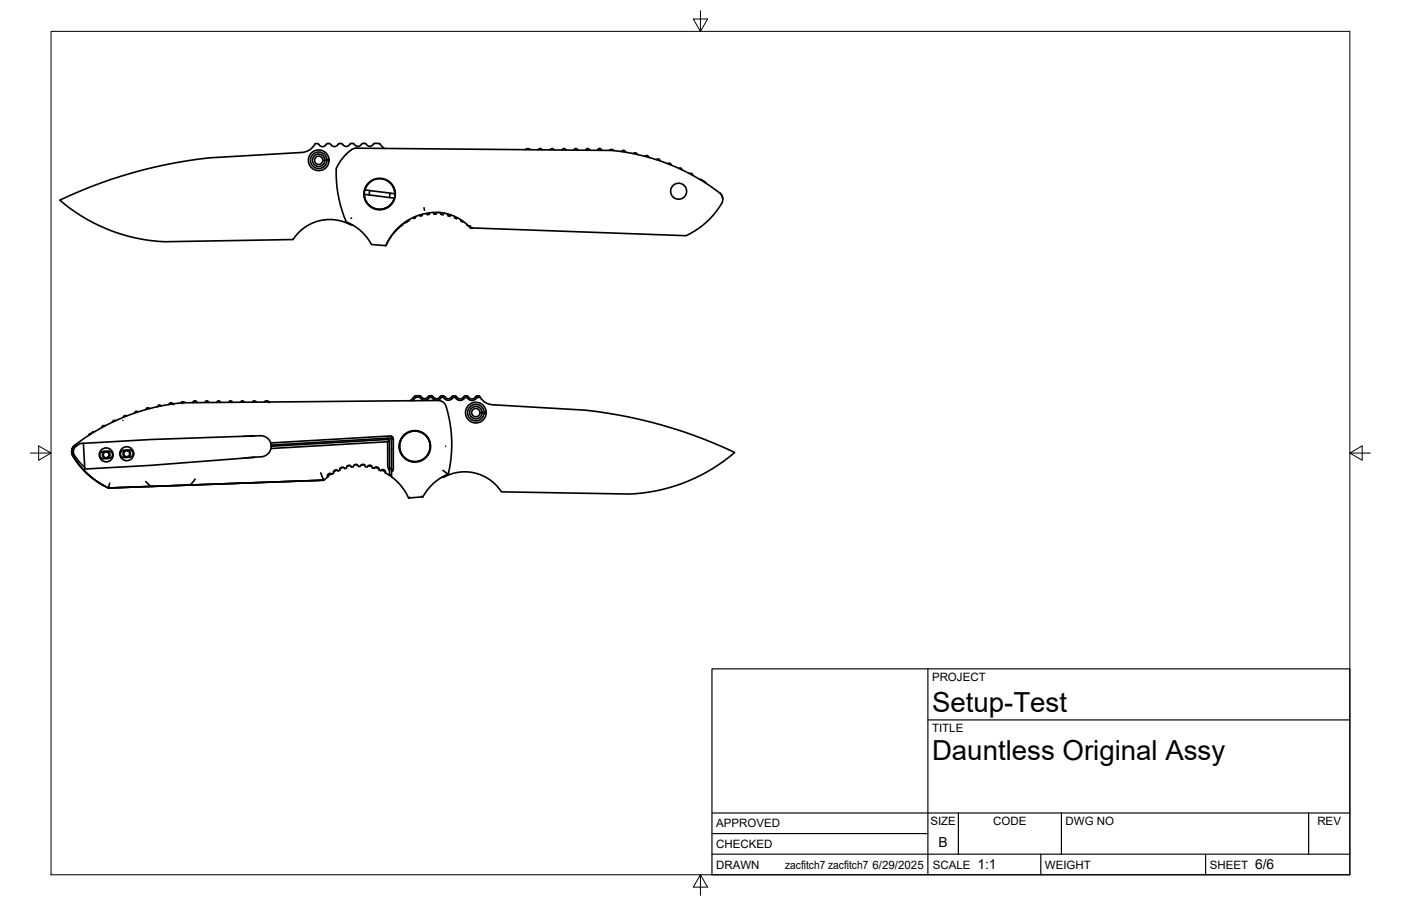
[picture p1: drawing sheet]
<svg xmlns="http://www.w3.org/2000/svg" width="432mm" height="279mm" viewBox="0 0 432 279" stroke-linecap="round" stroke-linejoin="round" font-family="sans-serif">
<!-- layer: Visible -->
<g fill="none" stroke="#000" stroke-width=".51">
<path d="M101.4 44.3h-.6a1.54 1.54 0 0 1-1.4 .9 1.54 1.54 0 0 1-1.4-.9h-.9a4.9 4.9 0 0 1-4.4 2.7l-28.2 1.7a143.9 143.9 0 0 0-46.1 13 53.2 53.2 0 0 0 32.4 12.8l39.5-.6a13.7 13.7 0 0 1 18.2-4.5h.2M101.4 44.3h.3a1.53 1.53 0 0 0 1.4 .9 1.53 1.53 0 0 0 1.4-.9h.2M109.8 45.7l78.8 .7a62.7 62.7 0 0 1 33.7 13.7l.5 1.4M109.8 45.7a5.8 5.8 0 0 0-3.9 2.8l-1.1 1.3a5.6 5.6 0 0 0-1.2 4.1 39.2 39.2 0 0 0 3.1 14.5 15.3 15.3 0 0 1 7.8 7l4.4 .4a16.9 16.9 0 0 1 13.2-10.1l2.8-.2 2.7 .4a14.3 14.3 0 0 1 6.9 3.8M111.9 44.2h.5M111.9 44.2l-.2 .1a1.54 1.54 0 0 1-1.4 .8 1.54 1.54 0 0 1-1.4-.8h-.8a1.54 1.54 0 0 1-1.4 .9 1.54 1.54 0 0 1-1.4-.9h-.6M112.3 59.9l9.2 1.2a4.7 4.7 0 0 1-5.1 3.4 4.7 4.7 0 0 1-4.1-4.6zM112.4 44.2l.5 .3M114 58.7l-.2 1.4M114.5 55.8l-1.4 1.3-.7 1.7a4.7 4.7 0 0 0 6.4 5.4 4.7 4.7 0 0 0 .7-8.4M117.2 44.5l1.2 1.3M117.2 44.5l-.5-.3-1.3 .1a1.43 1.43 0 0 1-2.5 .2"/>
<path d="M120.2 59.5l-.2 1.4M121.7 59.7a4.7 4.7 0 0 0-4.1-4.5 4.7 4.7 0 0 0-5.1 3.4l9.2 1.2M162 46.1l.9-.3 .5 .4M166.5 45.8h.1M166.5 45.8l-.6 .4M166.5 45.8l.6 .4M169.6 46.2l.6-.4 .6 .4M173.8 45.8h.1M173.8 45.8l-.6 .5M173.8 45.8l.6 .5M177.5 45.8h.1M177.5 45.8l-.6 .5"/>
<path d="M177.5 45.8l.6 .5M181.1 45.8l-.6 .5M181.1 45.8h.1M181.2 45.8l.6 .5M184.8 45.8h.1M184.8 45.8l-.6 .5M184.8 45.8l.5 .3 .1 .3M188.4 46.1h.2M188.4 46.1l-.6 .3M188.6 46.1l.5 .3M191.5 46.7l.7-.3 .6 .5M195.2 47.4l.7-.2 .5 .4"/>
<path d="M198.8 48.2l.7-.2 .5 .5M203 49.1l-.7 .1M203 49.1l.5 .5M206.4 50.4h.1M206.4 50.4l-.6 .1M206.5 50.4l.4 .5M209.8 51.9h.1M209.8 51.9h-.6M209.9 51.9l.3 .5M213.1 53.5l.4 .6M213.1 53.5h-.6M215.8 55.3l.5 .1"/>
<path d="M216.3 55.5l1 .6M217.3 56l.3 .5M221.8 59.4l.9 1.3 .1 1.1-.4 1M108.4 67.2l-.2 .2M124.2 69v.3l-1.9 1.5-1.5 1.8-1.9 3.2M125.4 68.4l-.6 .4v-.3M125.5 68.1v.3M126 67.8l.1 .2-.7 .4M126.2 67.7l-.2 .1M128.1 66.8l-.1 .3-.5 .3-.2-.3M130.2 66.1l-.1 .4-.6 .1-.2-.3M130.7 64.1l.1 .7"/>
<path d="M132.5 65.6l-.3 .5-.5 .1-.3-.4M134.8 65.5l-.4 .5h-.6l-.3-.5M135 65.5l.9 .1M135.6 65.6l.4 .5 .5 .1 .5-.5M137.9 66l.2 .5 .5 .2 .5-.4M140.1 66.7v.5l.6 .2 .3-.2M142.1 67.8v.4l.5 .3 .2-.2M143.9 69.2l1.1 1.1M144.4 69.7h.1M144.5 69.7l.1 .1M144.5 69.8l.5 .5M144.5 69.8l.4-.1 .6 .6"/>
<path d="M145 70.3h.5M145 70.3h.1M145.1 70.1l-.1 .2M145.5 70.3h.1M222.4 62.8a25 25 0 0 1-10.9 9.9l-66-2.4M23.1 137.2l-.9 1.3-.1 1.1 .4 1M25.7 136.7l-1 .1a3.5 3.5 0 0 0-1.9 1.6l-.2 .5a3 3 0 0 0 1.2 2.8l2.3 2.4M27.6 133.9l-.3 .4M28.6 133.3l-1 .6M29.1 133.2h-.5M31.7 131.3l-.4 .6M31.8 131.3h.6"/>
<path d="M32.4 139.2a1.15 1.15 0 0 0-.8 1.1 1.15 1.15 0 0 0 1 1.1M32.9 139.1a1.15 1.15 0 0 1 1 1.1 1.15 1.15 0 0 1-.9 1.2M35.7 129.7h-.6l-.5 .5M37.9 129.7h.1M38.8 138.8a1.15 1.15 0 0 0-.9 1.2 1.15 1.15 0 0 0 1 1.1M39.1 128.3l-.6-.1-.5 .5M39.2 138.8a1.15 1.15 0 0 1 1 1.1 1.15 1.15 0 0 1-.8 1.1M42.6 127l-.7-.1-.5 .5M46.1 126l-.6-.2-.6 .5M49.7 125.2l-.6-.2-.6 .4M53.3 124.5l-.6-.3-.6 .5M53.5 124.8h.1"/>
<path d="M56.2 124.2l.1 .3M56.2 124l.9 .2M56.2 123.9l-.5 .3M59.5 124.1l-.1 .1M60 123.6h.1M60.1 123.6l-.7 .5M60.1 123.6l.6 .5M60.7 124.1v.1M63.7 123.7h.1M63.7 123.6l-.6 .5M63.8 123.6l.6 .5M68 124.1l-.6-.5-.6 .5"/>
<path d="M71 123.7h.1M71 123.6l-.6 .5M71.1 123.6l.6 .5M74.7 123.7h.1M74.7 123.6l-.6 .4M74.7 123.6l.6 .4M75 134.6l3.3-.2-4.9 .2a994.5 994.5 0 0 0-44.5 1.9l-3.2 .2M78.3 134.4a4.2 4.2 0 0 1 4.6 1.3 3.2 3.2 0 0 1-2.3 5.1l-6.8 .6a1041.8 1041.8 0 0 1-44.5 3.1l-3.2 .2-.4-8M78.3 123.7h.1M78.3 123.6l-.5 .4M78.4 123.6l.6 .4M82.9 124l-.5-.3-.9 .3"/>
<path d="M83 124.2h.1M83.4 136.6l36.9-2.1a1 1 0 0 1 .9 1.3v8.8l-.2 .7-.3 .1M83.5 138.3l36-2.1v7.4l.5 1.4M83.5 137.2l37.2-2.1v12l3.1 3 2.1 3.5 4.4-.4 1.2-1.8 1.4-1.7a14.8 14.8 0 0 1 5.3-3.5l.9-6.6 .1-3.3-.2-4-.8-4.2-.8-3-.8-1-1.2-.6-79.2 .7-6.7 1-7 1.9-7.4 2.9-6.9 3.7a20 20 0 0 0-5.9 4.6l-.2 1.1 .4 1.2M83.6 137.6l36.4-2.1v11.1l-1.2-.8v-.5l-.3-.4-.7-.1-.4 .4-.6-.3-.1-.5-.5-.4-.5 .1-.4 .3-.6-.1-.1-.5-.5-.3-.6 .1-.3 .4-.6-.1-.3-.5-.5-.2-.5 .2-.2 .4h-.6l-.4-.5-.5-.1-.5 .3-.2 .5h-.6l-.2-.3-.7-.2-.4 .2-.2 .7-.6 .1-.3-.4h-.5l-.6 .3-.1 .6-.5 .2-.4-.3-.6 .1-.4 .4v.6l-.5 .3-.6-.3-.5 .1-.3 .5 .1 .6-1.2 .9M119.3 135.1v.4M119.7 135.1v.4M120 135.7l-.5 .5M120.7 135.4h.5M127.7 122.3l-1.3 1.3M132.5 122.5h.4M132.5 122.5a1.86 1.86 0 0 1-3.2 0h-1.2l-1 1.1"/>
<path d="M132.9 122l-.6 .1a1.54 1.54 0 0 1-1.4 .8 1.54 1.54 0 0 1-1.4-.8l-1.3-.1-.5 .3M133 122l.2 .1a1.54 1.54 0 0 0 1.4 .9 1.54 1.54 0 0 0 1.4-.9h.8a1.54 1.54 0 0 0 1.4 .9 1.54 1.54 0 0 0 1.4-.9h.6M133 122.5a1.78 1.78 0 0 0 3 .1M137.3 137.6h.1M140.2 122.5h-.4a1.87 1.87 0 0 1-3.2 0l-.6 .1M140.2 122.5l.1 .1M140.2 122.1h.2a1.42 1.42 0 0 0 2.5 .3M143.4 122.1h.7l.3 .3M143.4 122.6h.4M143.4 122.5a1.77 1.77 0 0 1-3 .1M143.4 122.1l-.5 .3M143.8 122.5a1.86 1.86 0 0 0 3.3 .1h.9"/>
<path d="M147.7 122.1h-.8a1.42 1.42 0 0 1-2.5 .3M147.8 122.1a4.9 4.9 0 0 0 4.3 2.7M152.1 124.8l28.3 1.7a143.9 143.9 0 0 1 46 13 53.2 53.2 0 0 1-32.3 12.9l-39.6-.7a13.7 13.7 0 0 0-18.1-4.5h-.3M22.5 140.6a25.2 25.2 0 0 0 10.9 9.9M22.5 140.6a25 25 0 0 0 10.9 9.9l66.4-2.4M33.4 150.5h.1M33.5 140.7l-.5 .4M33.6 141.3a1.11 1.11 0 0 0 1.1-1.1 1.11 1.11 0 0 0-1.2-1.1l-1.7 .1a1.11 1.11 0 0 0-1 1.2 1.11 1.11 0 0 0 1.1 1.1l1.7-.1M33.8 149l-.4 1.5M38.3 141.1a1.11 1.11 0 0 1-1.2-1.1 1.11 1.11 0 0 1 1-1.1l1.8-.1a1.11 1.11 0 0 1 1.1 1 1.11 1.11 0 0 1-1 1.2l-1.8 .1M44.9 148.5l1.4 1.3 .9 .2M60.1 147.7l-1.2 1.7-.9 .2"/>
<path d="M78.7 141l-3.2 .2M98.8 145.8l1 2.3M99.3 148.1l-65.9 2.4M99.3 148.1h.1M99.8 148.1l-66.4 2.4M99.8 148.1h.1M102.1 146.1l-1.2 .9M103.8 145l-1.1 .6M105.8 144.1l-1 .4M107.9 143.6l-.9 .2M110.1 143.3l-.9 .1M111.4 143.3l1 .1"/>
<path d="M113.5 143.6l1.2 .3M115.6 144.1l1.2 .5M117.6 144.9l1.2 .7M120 146.3l.7 .5M120.1 144.1l.6 .7M126.3 153.4l-.3 .2M130 153l.3 .2M136.5 145.1l1.7 1.1"/>
<circle cx="98.2" cy="49.4" r="3.2"/>
<circle cx="98.2" cy="49.4" r="2.55"/>
<circle cx="98.2" cy="49.4" r="1.92"/>
<circle cx="98.2" cy="49.4" r="1.28"/>
<circle cx="117" cy="59.8" r="4.8"/>
<circle cx="209.2" cy="59" r="2.46"/>
<circle cx="39.1" cy="139.9" r="2.15"/>
<circle cx="39.1" cy="139.9" r=".9"/>
<circle cx="127.9" cy="137.6" r="4.7"/>
<circle cx="127.9" cy="137.6" r="4.9"/>
<circle cx="146.7" cy="127.2" r="3.2"/>
<circle cx="146.7" cy="127.2" r="1.92"/>
<circle cx="146.7" cy="127.2" r="2.55"/>
<circle cx="146.7" cy="127.2" r="1.28"/>
<circle cx="32.7" cy="140.3" r="2.15"/>
<circle cx="32.7" cy="140.3" r=".9"/>
</g>
<g fill="#000">
<circle cx="144.5" cy="69.7" r=".25"/>
<circle cx="145" cy="70.3" r=".25"/>
<circle cx="23.1" cy="137.3" r=".25"/>
<circle cx="36.5" cy="130.3" r=".25"/>
<circle cx="48.4" cy="125.9" r=".25"/>
<circle cx="55.6" cy="124.5" r=".25"/>
<circle cx="81.4" cy="124.2" r=".25"/>
<circle cx="123.9" cy="147" r=".25"/>
<circle cx="134.5" cy="146.5" r=".25"/>
</g>
<!-- layer: Border -->
<path d="M15.7 9.7h400.3v260.1h-400.3zM215.9 3.3v6.4l-2.2-3.8h4.4l-2.2 3.8M9.4 139.7h6.3l-3.8-2.2v4.4l3.8-2.2M416 139.7l3.8 2.2v-4.4l-3.8 2.2h6.4M215.9 269.8l2.2 3.8h-4.4l2.2-3.8v6.3" fill="none" stroke="#000" stroke-width=".31"/>
<!-- layer: Titleblock -->
<path d="M219.4 206.3h196.6v63.5h-196.6zM286 206.3v63.5M286 222h130M219.4 257.1h66.6M219.4 250.7h196.6M295.4 250.7v12.7M327.1 250.7v12.7M403.3 250.7v12.7M219.4 263.4h196.6M320.8 263.4v6.4M371.6 263.4v6.4" fill="none" stroke="#000" stroke-width=".36"/>
<g font-size="8.5">
<text x="287.3" y="219.5">Setup-Test</text>
<text x="287.3" y="234.5">Dauntless Original Assy</text>
</g>
<g font-size="4.3">
<text x="289.3" y="261.2">B</text>
<text x="301.2" y="268.1">1:1</text>
<text x="386.8" y="268.1">6/6</text>
</g>
<g font-size="3.5">
<text x="287.3" y="210.1">PROJECT</text>
<text x="287.3" y="225.8">TITLE</text>
<text x="220.7" y="255.2">APPROVED</text>
<text x="286.7" y="254.5">SIZE</text>
<text x="306.1" y="254.5">CODE</text>
<text x="328.4" y="254.5">DWG NO</text>
<text x="406" y="254.5">REV</text>
<text x="220.7" y="261.5">CHECKED</text>
<text x="220.7" y="267.9">DRAWN</text>
<text x="242" y="267.9">zacfitch7 zacfitch7</text>
<text x="268.9" y="267.9">6/29/2025</text>
<text x="287.5" y="267.9">SCALE</text>
<text x="322.1" y="267.9">WEIGHT</text>
<text x="372.9" y="267.9">SHEET</text>
</g>
</svg>
